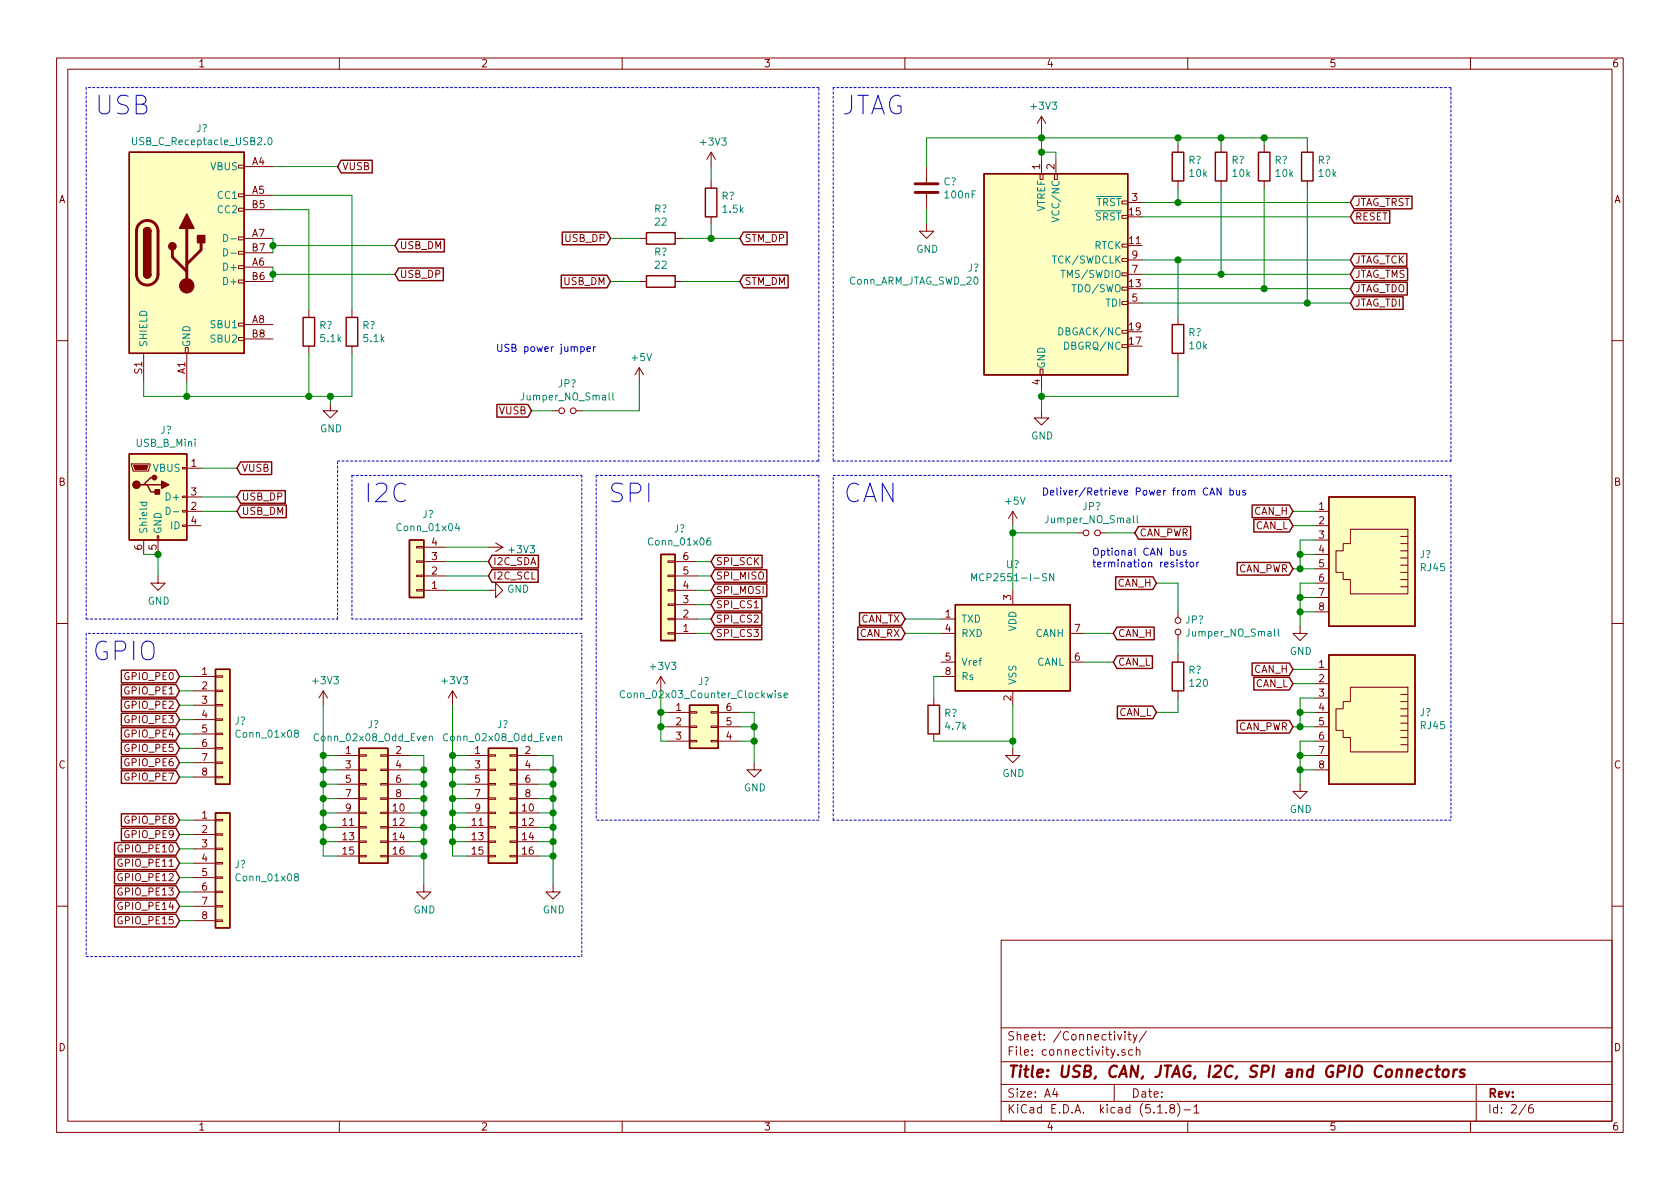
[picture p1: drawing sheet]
EESchema Schematic File Version 4
EELAYER 30 0
EELAYER END
$Descr A4 11693 8268
encoding utf-8
Sheet 2 6
Title "USB, CAN, JTAG, I2C, SPI and GPIO Connectors"
Date ""
Rev ""
Comp ""
Comment1 ""
Comment2 ""
Comment3 ""
Comment4 ""
$EndDescr
$Comp
L Interface_CAN_LIN:MCP2551-I-SN U?
U 1 1
P 7050 4500
F 0 "U?" H 7050 5081 50  0000 C CNN
F 1 "MCP2551-I-SN" H 7050 4990 50  0000 C CNN
F 2 "Package_SO:SOIC-8_3.9x4.9mm_P1.27mm" H 7050 4000 50  0001 C CIN
F 3 "http://ww1.microchip.com/downloads/en/devicedoc/21667d.pdf" H 7050 4500 50  0001 C CNN
	1    7050 4500
	1    0    0    -1  
$EndComp
$Comp
L Connector:USB_C_Receptacle_USB2.0 J?
U 1 1
P 1300 1750
F 0 "J?" H 1407 2617 50  0000 C CNN
F 1 "USB_C_Receptacle_USB2.0" H 1407 2526 50  0000 C CNN
F 2 "" H 1450 1750 50  0001 C CNN
F 3 "https://www.usb.org/sites/default/files/documents/usb_type-c.zip" H 1450 1750 50  0001 C CNN
	1    1300 1750
	1    0    0    -1  
$EndComp
$Comp
L Connector:USB_B_Mini J?
U 1 1
P 1100 3450
F 0 "J?" H 1157 3917 50  0000 C CNN
F 1 "USB_B_Mini" H 1157 3826 50  0000 C CNN
F 2 "" H 1250 3400 50  0001 C CNN
F 3 "~" H 1250 3400 50  0001 C CNN
	1    1100 3450
	1    0    0    -1  
$EndComp
Wire Wire Line
	1400 3250 1650 3250
Text GLabel 1650 3250 2    50   Input ~ 0
VUSB
Wire Wire Line
	1900 1150 2350 1150
Text GLabel 2350 1150 2    50   Input ~ 0
VUSB
$Comp
L power:GND #PWR?
U 1 1
P 2300 2800
F 0 "#PWR?" H 2300 2550 50  0001 C CNN
F 1 "GND" H 2305 2627 50  0000 C CNN
F 2 "" H 2300 2800 50  0001 C CNN
F 3 "" H 2300 2800 50  0001 C CNN
	1    2300 2800
	1    0    0    -1  
$EndComp
Wire Wire Line
	1000 2650 1000 2750
Wire Wire Line
	1000 2750 1300 2750
Wire Wire Line
	2300 2750 2300 2800
Wire Wire Line
	1300 2650 1300 2750
Connection ~ 1300 2750
Wire Wire Line
	1300 2750 2150 2750
$Comp
L Device:R R?
U 1 1
P 2150 2300
F 0 "R?" H 2220 2346 50  0000 L CNN
F 1 "5.1k" H 2220 2255 50  0000 L CNN
F 2 "" V 2080 2300 50  0001 C CNN
F 3 "~" H 2150 2300 50  0001 C CNN
	1    2150 2300
	1    0    0    -1  
$EndComp
$Comp
L Device:R R?
U 1 1
P 2450 2300
F 0 "R?" H 2520 2346 50  0000 L CNN
F 1 "5.1k" H 2520 2255 50  0000 L CNN
F 2 "" V 2380 2300 50  0001 C CNN
F 3 "~" H 2450 2300 50  0001 C CNN
	1    2450 2300
	1    0    0    -1  
$EndComp
Wire Wire Line
	2150 2450 2150 2750
Connection ~ 2150 2750
Wire Wire Line
	2150 2750 2300 2750
Wire Wire Line
	1900 1450 2150 1450
Wire Wire Line
	2150 1450 2150 2150
Wire Wire Line
	1900 1650 1900 1700
Wire Wire Line
	1900 1700 2750 1700
Connection ~ 1900 1700
Wire Wire Line
	1900 1700 1900 1750
Wire Wire Line
	1900 1850 1900 1900
Wire Wire Line
	1900 1900 2750 1900
Connection ~ 1900 1900
Wire Wire Line
	1900 1900 1900 1950
Text GLabel 2750 1700 2    50   Input ~ 0
USB_DM
Text GLabel 2750 1900 2    50   Input ~ 0
USB_DP
Wire Wire Line
	1900 1350 2450 1350
Wire Wire Line
	2450 1350 2450 2150
Wire Wire Line
	2450 2450 2450 2750
Wire Wire Line
	2450 2750 2300 2750
Connection ~ 2300 2750
Wire Wire Line
	1400 3450 1650 3450
Wire Wire Line
	1400 3550 1650 3550
Wire Wire Line
	1000 3850 1100 3850
$Comp
L power:GND #PWR?
U 1 1
P 1100 4000
F 0 "#PWR?" H 1100 3750 50  0001 C CNN
F 1 "GND" H 1105 3827 50  0000 C CNN
F 2 "" H 1100 4000 50  0001 C CNN
F 3 "" H 1100 4000 50  0001 C CNN
	1    1100 4000
	1    0    0    -1  
$EndComp
Wire Wire Line
	1100 3850 1100 4000
Connection ~ 1100 3850
Text GLabel 1650 3450 2    50   Input ~ 0
USB_DP
Text GLabel 1650 3550 2    50   Input ~ 0
USB_DM
$Comp
L Device:R R?
U 1 1
P 4600 1650
F 0 "R?" V 4393 1650 50  0000 C CNN
F 1 "22" V 4484 1650 50  0000 C CNN
F 2 "" V 4530 1650 50  0001 C CNN
F 3 "~" H 4600 1650 50  0001 C CNN
	1    4600 1650
	0    1    1    0   
$EndComp
$Comp
L Device:R R?
U 1 1
P 4600 1950
F 0 "R?" V 4393 1950 50  0000 C CNN
F 1 "22" V 4484 1950 50  0000 C CNN
F 2 "" V 4530 1950 50  0001 C CNN
F 3 "~" H 4600 1950 50  0001 C CNN
	1    4600 1950
	0    1    1    0   
$EndComp
$Comp
L Device:R R?
U 1 1
P 4950 1400
F 0 "R?" H 5020 1446 50  0000 L CNN
F 1 "1.5k" H 5020 1355 50  0000 L CNN
F 2 "" V 4880 1400 50  0001 C CNN
F 3 "~" H 4950 1400 50  0001 C CNN
	1    4950 1400
	1    0    0    -1  
$EndComp
$Comp
L power:+3V3 #PWR?
U 1 1
P 4950 1150
F 0 "#PWR?" H 4950 1000 50  0001 C CNN
F 1 "+3V3" H 4965 1323 50  0000 C CNN
F 2 "" H 4950 1150 50  0001 C CNN
F 3 "" H 4950 1150 50  0001 C CNN
	1    4950 1150
	1    0    0    -1  
$EndComp
Wire Wire Line
	4950 1150 4950 1250
Wire Wire Line
	4750 1650 4950 1650
Wire Wire Line
	4950 1650 4950 1550
Wire Wire Line
	4950 1650 5150 1650
Connection ~ 4950 1650
Wire Wire Line
	4750 1950 5150 1950
Wire Wire Line
	4450 1650 4250 1650
Wire Wire Line
	4450 1950 4250 1950
Text GLabel 4250 1650 0    50   Input ~ 0
USB_DP
Text GLabel 4250 1950 0    50   Input ~ 0
USB_DM
Text GLabel 5150 1650 2    50   Input ~ 0
STM_DP
Text GLabel 5150 1950 2    50   Input ~ 0
STM_DM
Wire Notes Line
	600  600  600  4300
Wire Notes Line
	5700 600  600  600 
Text Notes 1050 800  2    129  ~ 0
USB
Wire Wire Line
	3850 2850 3700 2850
Text GLabel 3700 2850 0    50   Input ~ 0
VUSB
$Comp
L power:+5V #PWR?
U 1 1
P 4450 2650
F 0 "#PWR?" H 4450 2500 50  0001 C CNN
F 1 "+5V" H 4465 2823 50  0000 C CNN
F 2 "" H 4450 2650 50  0001 C CNN
F 3 "" H 4450 2650 50  0001 C CNN
	1    4450 2650
	1    0    0    -1  
$EndComp
Wire Wire Line
	4450 2650 4450 2850
Text Notes 3450 2450 0    50   ~ 0
USB power jumper
Wire Notes Line
	600  4300 2350 4300
Wire Notes Line
	2350 4300 2350 3200
Wire Notes Line
	2350 3200 5700 3200
Wire Notes Line
	5700 3200 5700 600 
$Comp
L Connector:Conn_ARM_JTAG_SWD_20 J?
U 1 1
P 7350 1900
F 0 "J?" H 6821 1946 50  0000 R CNN
F 1 "Conn_ARM_JTAG_SWD_20" H 6821 1855 50  0000 R CNN
F 2 "" H 7800 850 50  0001 L TNN
F 3 "http://infocenter.arm.com/help/topic/com.arm.doc.dui0499b/DUI0499B_system_design_reference.pdf" V 7000 650 50  0001 C CNN
	1    7350 1900
	1    0    0    -1  
$EndComp
$Comp
L power:+3V3 #PWR?
U 1 1
P 7250 900
F 0 "#PWR?" H 7250 750 50  0001 C CNN
F 1 "+3V3" H 7265 1073 50  0000 C CNN
F 2 "" H 7250 900 50  0001 C CNN
F 3 "" H 7250 900 50  0001 C CNN
	1    7250 900 
	1    0    0    -1  
$EndComp
Wire Wire Line
	7250 900  7250 950 
Wire Wire Line
	7350 1100 7350 1050
Wire Wire Line
	7350 1050 7250 1050
Connection ~ 7250 1050
Wire Wire Line
	7250 1050 7250 1100
$Comp
L Device:C C?
U 1 1
P 6450 1300
F 0 "C?" H 6565 1346 50  0000 L CNN
F 1 "100nF" H 6565 1255 50  0000 L CNN
F 2 "" H 6488 1150 50  0001 C CNN
F 3 "~" H 6450 1300 50  0001 C CNN
	1    6450 1300
	1    0    0    -1  
$EndComp
$Comp
L power:GND #PWR?
U 1 1
P 6450 1550
F 0 "#PWR?" H 6450 1300 50  0001 C CNN
F 1 "GND" H 6455 1377 50  0000 C CNN
F 2 "" H 6450 1550 50  0001 C CNN
F 3 "" H 6450 1550 50  0001 C CNN
	1    6450 1550
	1    0    0    -1  
$EndComp
Wire Wire Line
	6450 1550 6450 1450
$Comp
L power:GND #PWR?
U 1 1
P 7250 2850
F 0 "#PWR?" H 7250 2600 50  0001 C CNN
F 1 "GND" H 7255 2677 50  0000 C CNN
F 2 "" H 7250 2850 50  0001 C CNN
F 3 "" H 7250 2850 50  0001 C CNN
	1    7250 2850
	1    0    0    -1  
$EndComp
Wire Wire Line
	7250 2700 7250 2750
Wire Wire Line
	7950 1500 9400 1500
Text GLabel 9400 1500 2    50   Input ~ 0
RESET
Wire Wire Line
	7950 1400 8200 1400
Wire Wire Line
	7950 1800 8200 1800
Wire Wire Line
	7950 2000 8800 2000
Wire Wire Line
	7950 2100 9100 2100
Text GLabel 9400 1400 2    50   Input ~ 0
JTAG_TRST
Text GLabel 9400 1800 2    50   Input ~ 0
JTAG_TCK
Text GLabel 9400 1900 2    50   Input ~ 0
JTAG_TMS
Text GLabel 9400 2000 2    50   Input ~ 0
JTAG_TDO
Text GLabel 9400 2100 2    50   Input ~ 0
JTAG_TDI
$Comp
L Device:R R?
U 1 1
P 8200 1150
F 0 "R?" H 8270 1196 50  0000 L CNN
F 1 "10k" H 8270 1105 50  0000 L CNN
F 2 "" V 8130 1150 50  0001 C CNN
F 3 "~" H 8200 1150 50  0001 C CNN
	1    8200 1150
	1    0    0    -1  
$EndComp
$Comp
L Device:R R?
U 1 1
P 8500 1150
F 0 "R?" H 8570 1196 50  0000 L CNN
F 1 "10k" H 8570 1105 50  0000 L CNN
F 2 "" V 8430 1150 50  0001 C CNN
F 3 "~" H 8500 1150 50  0001 C CNN
	1    8500 1150
	1    0    0    -1  
$EndComp
$Comp
L Device:R R?
U 1 1
P 8800 1150
F 0 "R?" H 8870 1196 50  0000 L CNN
F 1 "10k" H 8870 1105 50  0000 L CNN
F 2 "" V 8730 1150 50  0001 C CNN
F 3 "~" H 8800 1150 50  0001 C CNN
	1    8800 1150
	1    0    0    -1  
$EndComp
$Comp
L Device:R R?
U 1 1
P 9100 1150
F 0 "R?" H 9170 1196 50  0000 L CNN
F 1 "10k" H 9170 1105 50  0000 L CNN
F 2 "" V 9030 1150 50  0001 C CNN
F 3 "~" H 9100 1150 50  0001 C CNN
	1    9100 1150
	1    0    0    -1  
$EndComp
$Comp
L Device:R R?
U 1 1
P 8200 2350
F 0 "R?" H 8270 2396 50  0000 L CNN
F 1 "10k" H 8270 2305 50  0000 L CNN
F 2 "" V 8130 2350 50  0001 C CNN
F 3 "~" H 8200 2350 50  0001 C CNN
	1    8200 2350
	1    0    0    -1  
$EndComp
Wire Wire Line
	7250 2750 8200 2750
Wire Wire Line
	8200 2750 8200 2500
Connection ~ 7250 2750
Wire Wire Line
	7250 2750 7250 2850
Wire Wire Line
	7250 950  8200 950 
Wire Wire Line
	8200 950  8200 1000
Connection ~ 7250 950 
Wire Wire Line
	7250 950  7250 1050
Wire Wire Line
	8200 950  8500 950 
Wire Wire Line
	8500 950  8500 1000
Connection ~ 8200 950 
Wire Wire Line
	8500 950  8800 950 
Wire Wire Line
	8800 950  8800 1000
Connection ~ 8500 950 
Wire Wire Line
	8800 950  9100 950 
Wire Wire Line
	9100 950  9100 1000
Connection ~ 8800 950 
Wire Wire Line
	8200 1300 8200 1400
Connection ~ 8200 1400
Wire Wire Line
	8200 1400 9400 1400
Wire Wire Line
	8200 1800 8200 2200
Connection ~ 8200 1800
Wire Wire Line
	8200 1800 9400 1800
Wire Wire Line
	8500 1300 8500 1900
Wire Wire Line
	7950 1900 8500 1900
Connection ~ 8500 1900
Wire Wire Line
	8500 1900 9400 1900
Wire Wire Line
	8800 1300 8800 2000
Connection ~ 8800 2000
Wire Wire Line
	8800 2000 9400 2000
Wire Wire Line
	9100 1300 9100 2100
Connection ~ 9100 2100
Wire Wire Line
	9100 2100 9400 2100
Wire Notes Line
	5800 600  5800 3200
Wire Notes Line
	5800 3200 10100 3200
Wire Notes Line
	10100 3200 10100 600 
Wire Notes Line
	10100 600  5800 600 
Text Notes 6300 800  2    129  ~ 0
JTAG
$Comp
L power:+5V #PWR?
U 1 1
P 7050 3650
F 0 "#PWR?" H 7050 3500 50  0001 C CNN
F 1 "+5V" H 7065 3823 50  0000 C CNN
F 2 "" H 7050 3650 50  0001 C CNN
F 3 "" H 7050 3650 50  0001 C CNN
	1    7050 3650
	1    0    0    -1  
$EndComp
Wire Wire Line
	7050 3650 7050 3700
$Comp
L power:GND #PWR?
U 1 1
P 7050 5200
F 0 "#PWR?" H 7050 4950 50  0001 C CNN
F 1 "GND" H 7055 5027 50  0000 C CNN
F 2 "" H 7050 5200 50  0001 C CNN
F 3 "" H 7050 5200 50  0001 C CNN
	1    7050 5200
	1    0    0    -1  
$EndComp
$Comp
L Device:R R?
U 1 1
P 6500 5000
F 0 "R?" H 6570 5046 50  0000 L CNN
F 1 "4.7k" H 6570 4955 50  0000 L CNN
F 2 "" V 6430 5000 50  0001 C CNN
F 3 "~" H 6500 5000 50  0001 C CNN
	1    6500 5000
	1    0    0    -1  
$EndComp
Wire Wire Line
	6550 4700 6500 4700
Wire Wire Line
	6500 4700 6500 4850
Wire Wire Line
	6500 5150 7050 5150
Wire Wire Line
	7050 5150 7050 5200
Wire Wire Line
	7050 4900 7050 5150
Connection ~ 7050 5150
Wire Wire Line
	6550 4300 6300 4300
Wire Wire Line
	6550 4400 6300 4400
Text GLabel 6300 4300 0    50   Input ~ 0
CAN_TX
Text GLabel 6300 4400 0    50   Input ~ 0
CAN_RX
$Comp
L Device:R R?
U 1 1
P 8200 4700
F 0 "R?" H 8270 4746 50  0000 L CNN
F 1 "120" H 8270 4655 50  0000 L CNN
F 2 "" V 8130 4700 50  0001 C CNN
F 3 "~" H 8200 4700 50  0001 C CNN
	1    8200 4700
	1    0    0    -1  
$EndComp
Wire Wire Line
	7550 4400 7750 4400
Wire Wire Line
	7550 4600 7750 4600
Text GLabel 7750 4400 2    50   Input ~ 0
CAN_H
Text GLabel 7750 4600 2    50   Input ~ 0
CAN_L
$Comp
L Device:Jumper_NO_Small JP?
U 1 1
P 8200 4350
F 0 "JP?" V 8154 4398 50  0000 L CNN
F 1 "Jumper_NO_Small" V 8245 4398 50  0000 L CNN
F 2 "" H 8200 4350 50  0001 C CNN
F 3 "~" H 8200 4350 50  0001 C CNN
	1    8200 4350
	0    1    1    0   
$EndComp
Wire Wire Line
	8200 4450 8200 4550
Text GLabel 8050 4050 0    50   Input ~ 0
CAN_H
Text GLabel 8050 4950 0    50   Input ~ 0
CAN_L
Text Notes 7600 3950 0    50   ~ 0
Optional CAN bus\ntermination resistor
Wire Notes Line
	5800 5700 5800 3300
Text Notes 6250 3500 2    129  ~ 0
CAN
Wire Notes Line
	5800 3300 10100 3300
Wire Notes Line
	10100 3300 10100 5700
Wire Notes Line
	10100 5700 5800 5700
$Comp
L Device:Jumper_NO_Small JP?
U 1 1
P 3950 2850
F 0 "JP?" H 3950 2665 50  0000 C CNN
F 1 "Jumper_NO_Small" H 3950 2756 50  0000 C CNN
F 2 "" H 3950 2850 50  0001 C CNN
F 3 "~" H 3950 2850 50  0001 C CNN
	1    3950 2850
	-1   0    0    1   
$EndComp
Wire Wire Line
	4450 2850 4050 2850
Wire Wire Line
	7250 950  6450 950 
Wire Wire Line
	6450 950  6450 1150
$Comp
L Connector_Generic:Conn_01x08 J?
U 1 1
P 1550 5000
F 0 "J?" H 1630 4992 50  0000 L CNN
F 1 "Conn_01x08" H 1630 4901 50  0000 L CNN
F 2 "" H 1550 5000 50  0001 C CNN
F 3 "~" H 1550 5000 50  0001 C CNN
	1    1550 5000
	1    0    0    -1  
$EndComp
$Comp
L Connector_Generic:Conn_01x08 J?
U 1 1
P 1550 6000
F 0 "J?" H 1630 5992 50  0000 L CNN
F 1 "Conn_01x08" H 1630 5901 50  0000 L CNN
F 2 "" H 1550 6000 50  0001 C CNN
F 3 "~" H 1550 6000 50  0001 C CNN
	1    1550 6000
	1    0    0    -1  
$EndComp
$Comp
L Connector_Generic:Conn_02x08_Odd_Even J?
U 1 1
P 2550 5550
F 0 "J?" H 2600 6067 50  0000 C CNN
F 1 "Conn_02x08_Odd_Even" H 2600 5976 50  0000 C CNN
F 2 "" H 2550 5550 50  0001 C CNN
F 3 "~" H 2550 5550 50  0001 C CNN
	1    2550 5550
	1    0    0    -1  
$EndComp
$Comp
L power:+3V3 #PWR?
U 1 1
P 2250 4900
F 0 "#PWR?" H 2250 4750 50  0001 C CNN
F 1 "+3V3" H 2265 5073 50  0000 C CNN
F 2 "" H 2250 4900 50  0001 C CNN
F 3 "" H 2250 4900 50  0001 C CNN
	1    2250 4900
	1    0    0    -1  
$EndComp
Wire Wire Line
	2250 4900 2250 5250
Wire Wire Line
	2250 5950 2350 5950
Wire Wire Line
	2850 5250 2950 5250
Wire Wire Line
	2950 5250 2950 5350
Wire Wire Line
	2850 5350 2950 5350
Connection ~ 2950 5350
Wire Wire Line
	2950 5350 2950 5450
Wire Wire Line
	2950 5450 2850 5450
Connection ~ 2950 5450
Wire Wire Line
	2950 5450 2950 5550
Wire Wire Line
	2850 5550 2950 5550
Connection ~ 2950 5550
Wire Wire Line
	2950 5550 2950 5650
Wire Wire Line
	2950 5650 2850 5650
Connection ~ 2950 5650
Wire Wire Line
	2950 5650 2950 5750
Wire Wire Line
	2850 5750 2950 5750
Connection ~ 2950 5750
Wire Wire Line
	2950 5750 2950 5850
Wire Wire Line
	2950 5850 2850 5850
Connection ~ 2950 5850
Wire Wire Line
	2950 5850 2950 5950
Wire Wire Line
	2850 5950 2950 5950
Connection ~ 2950 5950
Wire Wire Line
	2950 5950 2950 6150
$Comp
L power:GND #PWR?
U 1 1
P 2950 6150
F 0 "#PWR?" H 2950 5900 50  0001 C CNN
F 1 "GND" H 2955 5977 50  0000 C CNN
F 2 "" H 2950 6150 50  0001 C CNN
F 3 "" H 2950 6150 50  0001 C CNN
	1    2950 6150
	1    0    0    -1  
$EndComp
Wire Wire Line
	2350 5250 2250 5250
Connection ~ 2250 5250
Wire Wire Line
	2250 5250 2250 5350
Wire Wire Line
	2250 5350 2350 5350
Connection ~ 2250 5350
Wire Wire Line
	2250 5350 2250 5450
Wire Wire Line
	2350 5450 2250 5450
Connection ~ 2250 5450
Wire Wire Line
	2250 5450 2250 5550
Wire Wire Line
	2250 5550 2350 5550
Connection ~ 2250 5550
Wire Wire Line
	2250 5550 2250 5650
Wire Wire Line
	2350 5650 2250 5650
Connection ~ 2250 5650
Wire Wire Line
	2250 5650 2250 5750
Wire Wire Line
	2250 5750 2350 5750
Connection ~ 2250 5750
Wire Wire Line
	2250 5750 2250 5850
Wire Wire Line
	2350 5850 2250 5850
Connection ~ 2250 5850
Wire Wire Line
	2250 5850 2250 5950
Wire Wire Line
	1350 4700 1250 4700
Wire Wire Line
	1350 4800 1250 4800
Wire Wire Line
	1350 4900 1250 4900
Wire Wire Line
	1350 5000 1250 5000
Wire Wire Line
	1350 5100 1250 5100
Wire Wire Line
	1350 5200 1250 5200
Wire Wire Line
	1350 5300 1250 5300
Wire Wire Line
	1350 5400 1250 5400
Wire Wire Line
	1350 5700 1250 5700
Wire Wire Line
	1350 5800 1250 5800
Wire Wire Line
	1350 5900 1250 5900
Wire Wire Line
	1350 6000 1250 6000
Wire Wire Line
	1350 6100 1250 6100
Wire Wire Line
	1350 6200 1250 6200
Wire Wire Line
	1350 6300 1250 6300
Wire Wire Line
	1350 6400 1250 6400
$Comp
L Connector_Generic:Conn_02x08_Odd_Even J?
U 1 1
P 3450 5550
F 0 "J?" H 3500 6067 50  0000 C CNN
F 1 "Conn_02x08_Odd_Even" H 3500 5976 50  0000 C CNN
F 2 "" H 3450 5550 50  0001 C CNN
F 3 "~" H 3450 5550 50  0001 C CNN
	1    3450 5550
	1    0    0    -1  
$EndComp
$Comp
L power:+3V3 #PWR?
U 1 1
P 3150 4900
F 0 "#PWR?" H 3150 4750 50  0001 C CNN
F 1 "+3V3" H 3165 5073 50  0000 C CNN
F 2 "" H 3150 4900 50  0001 C CNN
F 3 "" H 3150 4900 50  0001 C CNN
	1    3150 4900
	1    0    0    -1  
$EndComp
Wire Wire Line
	3150 4900 3150 5250
Wire Wire Line
	3150 5950 3250 5950
Wire Wire Line
	3750 5250 3850 5250
Wire Wire Line
	3850 5250 3850 5350
Wire Wire Line
	3750 5350 3850 5350
Connection ~ 3850 5350
Wire Wire Line
	3850 5350 3850 5450
Wire Wire Line
	3850 5450 3750 5450
Connection ~ 3850 5450
Wire Wire Line
	3850 5450 3850 5550
Wire Wire Line
	3750 5550 3850 5550
Connection ~ 3850 5550
Wire Wire Line
	3850 5550 3850 5650
Wire Wire Line
	3850 5650 3750 5650
Connection ~ 3850 5650
Wire Wire Line
	3850 5650 3850 5750
Wire Wire Line
	3750 5750 3850 5750
Connection ~ 3850 5750
Wire Wire Line
	3850 5750 3850 5850
Wire Wire Line
	3850 5850 3750 5850
Connection ~ 3850 5850
Wire Wire Line
	3850 5850 3850 5950
Wire Wire Line
	3750 5950 3850 5950
Connection ~ 3850 5950
Wire Wire Line
	3850 5950 3850 6150
$Comp
L power:GND #PWR?
U 1 1
P 3850 6150
F 0 "#PWR?" H 3850 5900 50  0001 C CNN
F 1 "GND" H 3855 5977 50  0000 C CNN
F 2 "" H 3850 6150 50  0001 C CNN
F 3 "" H 3850 6150 50  0001 C CNN
	1    3850 6150
	1    0    0    -1  
$EndComp
Wire Wire Line
	3250 5250 3150 5250
Connection ~ 3150 5250
Wire Wire Line
	3150 5250 3150 5350
Wire Wire Line
	3150 5350 3250 5350
Connection ~ 3150 5350
Wire Wire Line
	3150 5350 3150 5450
Wire Wire Line
	3250 5450 3150 5450
Connection ~ 3150 5450
Wire Wire Line
	3150 5450 3150 5550
Wire Wire Line
	3150 5550 3250 5550
Connection ~ 3150 5550
Wire Wire Line
	3150 5550 3150 5650
Wire Wire Line
	3250 5650 3150 5650
Connection ~ 3150 5650
Wire Wire Line
	3150 5650 3150 5750
Wire Wire Line
	3150 5750 3250 5750
Connection ~ 3150 5750
Wire Wire Line
	3150 5750 3150 5850
Wire Wire Line
	3250 5850 3150 5850
Connection ~ 3150 5850
Wire Wire Line
	3150 5850 3150 5950
Text GLabel 1250 4700 0    50   Input ~ 0
GPIO_PE0
Text GLabel 1250 4800 0    50   Input ~ 0
GPIO_PE1
Text GLabel 1250 4900 0    50   Input ~ 0
GPIO_PE2
Text GLabel 1250 5000 0    50   Input ~ 0
GPIO_PE3
Text GLabel 1250 5100 0    50   Input ~ 0
GPIO_PE4
Text GLabel 1250 5200 0    50   Input ~ 0
GPIO_PE5
Text GLabel 1250 5300 0    50   Input ~ 0
GPIO_PE6
Text GLabel 1250 5400 0    50   Input ~ 0
GPIO_PE7
Text GLabel 1250 5700 0    50   Input ~ 0
GPIO_PE8
Text GLabel 1250 5800 0    50   Input ~ 0
GPIO_PE9
Text GLabel 1250 5900 0    50   Input ~ 0
GPIO_PE10
Text GLabel 1250 6000 0    50   Input ~ 0
GPIO_PE11
Text GLabel 1250 6100 0    50   Input ~ 0
GPIO_PE12
Text GLabel 1250 6200 0    50   Input ~ 0
GPIO_PE13
Text GLabel 1250 6300 0    50   Input ~ 0
GPIO_PE14
Text GLabel 1250 6400 0    50   Input ~ 0
GPIO_PE15
Wire Notes Line
	600  4400 600  6650
Wire Notes Line
	600  6650 4050 6650
Wire Notes Line
	4050 6650 4050 4400
Wire Notes Line
	4050 4400 600  4400
Text Notes 1100 4600 2    129  ~ 0
GPIO
Wire Notes Line
	2450 3300 2450 4300
Text Notes 2850 3500 2    129  ~ 0
I2C
$Comp
L Connector_Generic:Conn_01x04 J?
U 1 1
P 2900 4000
F 0 "J?" H 2818 3575 50  0000 C CNN
F 1 "Conn_01x04" H 2818 3666 50  0000 C CNN
F 2 "" H 2900 4000 50  0001 C CNN
F 3 "~" H 2900 4000 50  0001 C CNN
	1    2900 4000
	-1   0    0    1   
$EndComp
$Comp
L power:GND #PWR?
U 1 1
P 3400 4100
F 0 "#PWR?" H 3400 3850 50  0001 C CNN
F 1 "GND" V 3405 3972 50  0000 R CNN
F 2 "" H 3400 4100 50  0001 C CNN
F 3 "" H 3400 4100 50  0001 C CNN
	1    3400 4100
	0    -1   -1   0   
$EndComp
$Comp
L power:+3V3 #PWR?
U 1 1
P 3400 3800
F 0 "#PWR?" H 3400 3650 50  0001 C CNN
F 1 "+3V3" V 3415 3928 50  0000 L CNN
F 2 "" H 3400 3800 50  0001 C CNN
F 3 "" H 3400 3800 50  0001 C CNN
	1    3400 3800
	0    1    1    0   
$EndComp
Wire Wire Line
	3100 3800 3400 3800
Wire Wire Line
	3100 4100 3400 4100
Wire Wire Line
	3100 3900 3400 3900
Wire Wire Line
	3100 4000 3400 4000
Text GLabel 3400 3900 2    50   Input ~ 0
I2C_SDA
Text GLabel 3400 4000 2    50   Input ~ 0
I2C_SCL
Wire Notes Line
	2450 3300 4050 3300
Wire Notes Line
	4050 3300 4050 4300
Wire Notes Line
	4050 4300 2450 4300
$Comp
L Connector_Generic:Conn_01x06 J?
U 1 1
P 4650 4200
F 0 "J?" H 4568 3675 50  0000 C CNN
F 1 "Conn_01x06" H 4568 3766 50  0000 C CNN
F 2 "" H 4650 4200 50  0001 C CNN
F 3 "~" H 4650 4200 50  0001 C CNN
	1    4650 4200
	-1   0    0    1   
$EndComp
Wire Wire Line
	4850 3900 4950 3900
Wire Wire Line
	4850 4000 4950 4000
Wire Wire Line
	4850 4100 4950 4100
Wire Wire Line
	4850 4200 4950 4200
Wire Wire Line
	4850 4300 4950 4300
Wire Wire Line
	4850 4400 4950 4400
Text GLabel 4950 3900 2    50   Input ~ 0
SPI_SCK
Text GLabel 4950 4000 2    50   Input ~ 0
SPI_MISO
Text GLabel 4950 4100 2    50   Input ~ 0
SPI_MOSI
Text GLabel 4950 4200 2    50   Input ~ 0
SPI_CS1
Text GLabel 4950 4300 2    50   Input ~ 0
SPI_CS2
Text GLabel 4950 4400 2    50   Input ~ 0
SPI_CS3
$Comp
L Connector_Generic:Conn_02x03_Counter_Clockwise J?
U 1 1
P 4850 5050
F 0 "J?" H 4900 5367 50  0000 C CNN
F 1 "Conn_02x03_Counter_Clockwise" H 4900 5276 50  0000 C CNN
F 2 "" H 4850 5050 50  0001 C CNN
F 3 "~" H 4850 5050 50  0001 C CNN
	1    4850 5050
	1    0    0    -1  
$EndComp
$Comp
L power:+3V3 #PWR?
U 1 1
P 4600 4800
F 0 "#PWR?" H 4600 4650 50  0001 C CNN
F 1 "+3V3" H 4615 4973 50  0000 C CNN
F 2 "" H 4600 4800 50  0001 C CNN
F 3 "" H 4600 4800 50  0001 C CNN
	1    4600 4800
	1    0    0    -1  
$EndComp
$Comp
L power:GND #PWR?
U 1 1
P 5250 5300
F 0 "#PWR?" H 5250 5050 50  0001 C CNN
F 1 "GND" H 5255 5127 50  0000 C CNN
F 2 "" H 5250 5300 50  0001 C CNN
F 3 "" H 5250 5300 50  0001 C CNN
	1    5250 5300
	1    0    0    -1  
$EndComp
Wire Wire Line
	5150 4950 5250 4950
Wire Wire Line
	5250 4950 5250 5050
Wire Wire Line
	5150 5050 5250 5050
Connection ~ 5250 5050
Wire Wire Line
	5250 5050 5250 5150
Wire Wire Line
	5250 5150 5150 5150
Connection ~ 5250 5150
Wire Wire Line
	5250 5150 5250 5300
Wire Wire Line
	4650 4950 4600 4950
Wire Wire Line
	4600 4950 4600 4800
Wire Wire Line
	4650 5150 4600 5150
Wire Wire Line
	4600 5150 4600 5050
Connection ~ 4600 4950
Wire Wire Line
	4650 5050 4600 5050
Connection ~ 4600 5050
Wire Wire Line
	4600 5050 4600 4950
Wire Notes Line
	4150 3300 5700 3300
Text Notes 4550 3500 2    129  ~ 0
SPI
Wire Wire Line
	8050 4050 8200 4050
Wire Wire Line
	8200 4050 8200 4250
Wire Wire Line
	8200 4850 8200 4950
Wire Wire Line
	8200 4950 8050 4950
$Comp
L Connector:RJ45 J?
U 1 1
P 9550 3850
F 0 "J?" H 9220 3854 50  0000 R CNN
F 1 "RJ45" H 9220 3945 50  0000 R CNN
F 2 "" V 9550 3875 50  0001 C CNN
F 3 "~" V 9550 3875 50  0001 C CNN
	1    9550 3850
	-1   0    0    1   
$EndComp
$Comp
L Connector:RJ45 J?
U 1 1
P 9550 4950
F 0 "J?" H 9220 4954 50  0000 R CNN
F 1 "RJ45" H 9220 5045 50  0000 R CNN
F 2 "" V 9550 4975 50  0001 C CNN
F 3 "~" V 9550 4975 50  0001 C CNN
	1    9550 4950
	-1   0    0    1   
$EndComp
Text GLabel 9000 3550 0    50   Input ~ 0
CAN_H
Text GLabel 9000 3650 0    50   Input ~ 0
CAN_L
Text GLabel 9000 4650 0    50   Input ~ 0
CAN_H
Text GLabel 9000 4750 0    50   Input ~ 0
CAN_L
$Comp
L Device:Jumper_NO_Small JP?
U 1 1
P 7600 3700
F 0 "JP?" H 7600 3885 50  0000 C CNN
F 1 "Jumper_NO_Small" H 7600 3794 50  0000 C CNN
F 2 "" H 7600 3700 50  0001 C CNN
F 3 "~" H 7600 3700 50  0001 C CNN
	1    7600 3700
	1    0    0    -1  
$EndComp
Wire Wire Line
	7500 3700 7050 3700
Connection ~ 7050 3700
Wire Wire Line
	7050 3700 7050 4100
Wire Wire Line
	7700 3700 7900 3700
Text GLabel 7900 3700 2    50   Input ~ 0
CAN_PWR
Wire Wire Line
	9150 4850 9050 4850
Wire Wire Line
	9050 4850 9050 4950
Wire Wire Line
	9050 4950 9150 4950
Wire Wire Line
	9050 4950 9050 5050
Wire Wire Line
	9050 5050 9150 5050
Connection ~ 9050 4950
Wire Wire Line
	9000 3550 9150 3550
Wire Wire Line
	9000 3650 9150 3650
Wire Wire Line
	9000 4650 9150 4650
Wire Wire Line
	9000 4750 9150 4750
Wire Wire Line
	9150 5150 9050 5150
Wire Wire Line
	9050 5350 9150 5350
Wire Wire Line
	9050 5150 9050 5250
Wire Wire Line
	9150 5250 9050 5250
Connection ~ 9050 5250
Wire Wire Line
	9050 5250 9050 5350
Wire Wire Line
	9050 5050 9000 5050
Connection ~ 9050 5050
Text GLabel 9000 5050 0    50   Input ~ 0
CAN_PWR
Wire Wire Line
	9150 3750 9050 3750
Wire Wire Line
	9050 3750 9050 3850
Wire Wire Line
	9050 3950 9150 3950
Wire Wire Line
	9150 3850 9050 3850
Connection ~ 9050 3850
Wire Wire Line
	9050 3850 9050 3950
Wire Wire Line
	9050 3950 9000 3950
Connection ~ 9050 3950
Wire Wire Line
	9150 4150 9050 4150
Wire Wire Line
	9150 4050 9050 4050
Wire Wire Line
	9050 4050 9050 4150
Wire Wire Line
	9050 4150 9050 4250
Connection ~ 9050 4150
Wire Wire Line
	9150 4250 9050 4250
Connection ~ 9050 4250
Wire Wire Line
	9050 4250 9050 4350
$Comp
L power:GND #PWR?
U 1 1
P 9050 4350
F 0 "#PWR?" H 9050 4100 50  0001 C CNN
F 1 "GND" H 9055 4177 50  0000 C CNN
F 2 "" H 9050 4350 50  0001 C CNN
F 3 "" H 9050 4350 50  0001 C CNN
	1    9050 4350
	1    0    0    -1  
$EndComp
Wire Wire Line
	9050 5350 9050 5450
Connection ~ 9050 5350
$Comp
L power:GND #PWR?
U 1 1
P 9050 5450
F 0 "#PWR?" H 9050 5200 50  0001 C CNN
F 1 "GND" H 9055 5277 50  0000 C CNN
F 2 "" H 9050 5450 50  0001 C CNN
F 3 "" H 9050 5450 50  0001 C CNN
	1    9050 5450
	1    0    0    -1  
$EndComp
Text GLabel 9000 3950 0    50   Input ~ 0
CAN_PWR
Text Notes 7250 3450 0    50   ~ 0
Deliver/Retrieve Power from CAN bus
Wire Notes Line
	5700 5700 4150 5700
Wire Notes Line
	5700 3300 5700 5700
Wire Notes Line
	4150 3300 4150 5700
$EndSCHEMATC
